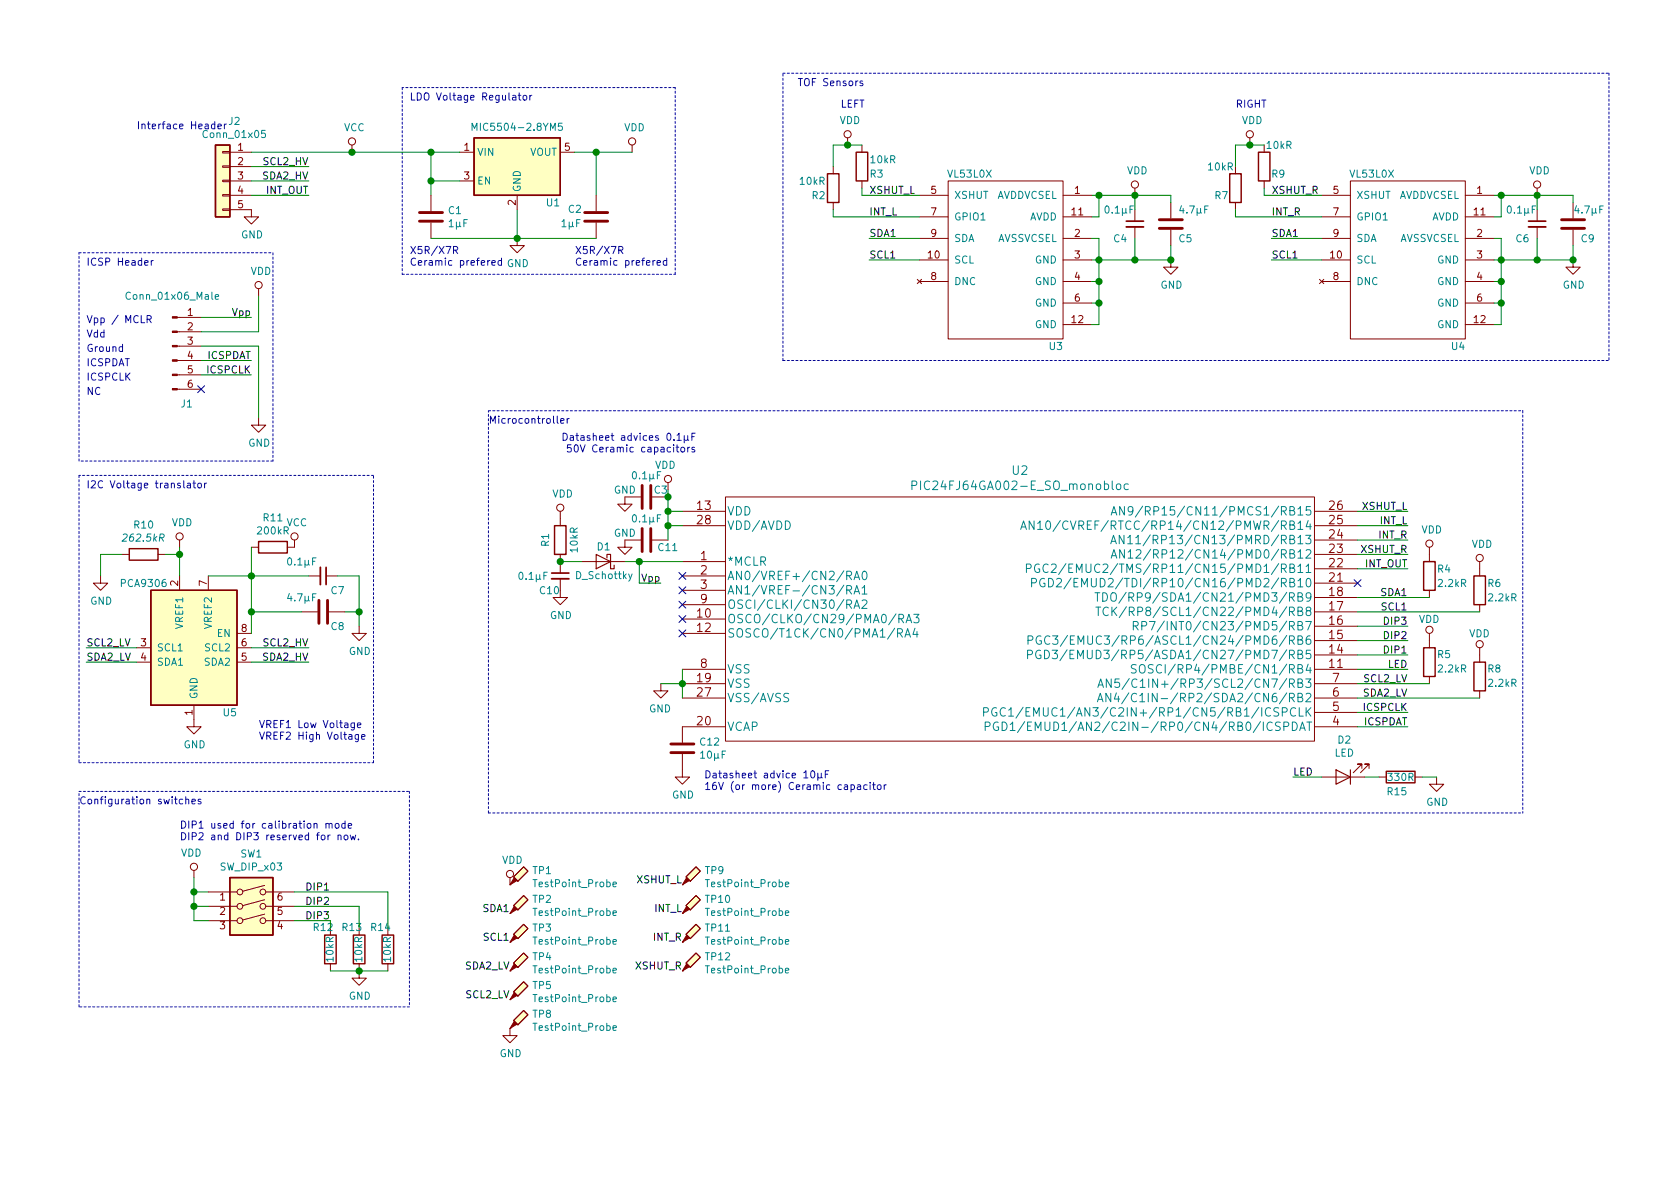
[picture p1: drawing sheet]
EESchema Schematic File Version 4
EELAYER 30 0
EELAYER END
$Descr A4 11693 8268
encoding utf-8
Sheet 1 1
Title "Frustrating Box - TOF Distance sensor"
Date "2019-12-04"
Rev "2.1"
Comp "Université de Liège"
Comment1 "Rev 1.1. Removing 3.3 / 5v jumpers.  Updating MCLR circuit to use shottky diode"
Comment2 "Rev 2.0 Replacing PIC16F by PIC24F16KL402"
Comment3 "Rev 2.1 Adding DIP, updating PIC layout, moving signals"
Comment4 ""
$EndDescr
$Comp
L distance_sensors:VL53L0X U3
U 1 1
P 7000 1600
F 0 "U3" H 7350 800 50  0000 C CNN
F 1 "VL53L0X" H 6750 2000 50  0000 C CNN
F 2 "footprints:VL53L0X" H 7000 1500 50  0001 C CNN
F 3 "" H 7000 1500 50  0001 C CNN
	1    7000 1600
	1    0    0    -1  
$EndComp
Text Label 9800 4150 2    50   ~ 0
SDA1
Text Label 9800 4250 2    50   ~ 0
SCL1
Text Label 9800 4850 2    50   ~ 0
SDA2_LV
$Comp
L Device:R R4
U 1 1
P 9950 4000
F 0 "R4" H 10000 4050 50  0000 L CNN
F 1 "2.2kR" H 10000 3950 50  0000 L CNN
F 2 "Resistors_SMD:R_1206_HandSoldering" V 9880 4000 50  0001 C CNN
F 3 "~" H 9950 4000 50  0001 C CNN
	1    9950 4000
	1    0    0    -1  
$EndComp
$Comp
L Device:R R6
U 1 1
P 10300 4100
F 0 "R6" H 10350 4150 50  0000 L CNN
F 1 "2.2kR" H 10350 4050 50  0000 L CNN
F 2 "Resistors_SMD:R_1206_HandSoldering" V 10230 4100 50  0001 C CNN
F 3 "~" H 10300 4100 50  0001 C CNN
	1    10300 4100
	1    0    0    -1  
$EndComp
$Comp
L Device:R R5
U 1 1
P 9950 4600
F 0 "R5" H 10000 4550 50  0000 L CNN
F 1 "2.2kR" H 10000 4650 50  0000 L CNN
F 2 "Resistors_SMD:R_1206_HandSoldering" V 9880 4600 50  0001 C CNN
F 3 "~" H 9950 4600 50  0001 C CNN
	1    9950 4600
	1    0    0    1   
$EndComp
$Comp
L Device:R R8
U 1 1
P 10300 4700
F 0 "R8" H 10350 4650 50  0000 L CNN
F 1 "2.2kR" H 10350 4750 50  0000 L CNN
F 2 "Resistors_SMD:R_1206_HandSoldering" V 10230 4700 50  0001 C CNN
F 3 "~" H 10300 4700 50  0001 C CNN
	1    10300 4700
	1    0    0    1   
$EndComp
Text Notes 5850 750  0    50   ~ 0
LEFT
Text Label 6050 1650 0    50   ~ 0
SDA1
Text Label 6050 1800 0    50   ~ 0
SCL1
Text Label 8850 1650 0    50   ~ 0
SDA1
Text Label 8850 1800 0    50   ~ 0
SCL1
$Comp
L power:VDD #PWR015
U 1 1
P 9950 3850
F 0 "#PWR015" H 9950 3700 50  0001 C CNN
F 1 "VDD" H 9967 4023 50  0000 C CNN
F 2 "" H 9950 3850 50  0001 C CNN
F 3 "" H 9950 3850 50  0001 C CNN
	1    9950 3850
	1    0    0    -1  
$EndComp
$Comp
L power:VDD #PWR017
U 1 1
P 10300 3950
F 0 "#PWR017" H 10300 3800 50  0001 C CNN
F 1 "VDD" H 10317 4123 50  0000 C CNN
F 2 "" H 10300 3950 50  0001 C CNN
F 3 "" H 10300 3950 50  0001 C CNN
	1    10300 3950
	1    0    0    -1  
$EndComp
$Comp
L power:VDD #PWR016
U 1 1
P 9950 4450
F 0 "#PWR016" H 9950 4300 50  0001 C CNN
F 1 "VDD" H 9950 4600 50  0000 C CNN
F 2 "" H 9950 4450 50  0001 C CNN
F 3 "" H 9950 4450 50  0001 C CNN
	1    9950 4450
	-1   0    0    -1  
$EndComp
$Comp
L power:VDD #PWR018
U 1 1
P 10300 4550
F 0 "#PWR018" H 10300 4400 50  0001 C CNN
F 1 "VDD" H 10300 4700 50  0000 C CNN
F 2 "" H 10300 4550 50  0001 C CNN
F 3 "" H 10300 4550 50  0001 C CNN
	1    10300 4550
	-1   0    0    -1  
$EndComp
Text Label 6050 1350 0    50   ~ 0
XSHUT_L
Text Label 8850 1350 0    50   ~ 0
XSHUT_R
Text Label 6050 1500 0    50   ~ 0
INT_L
Text Label 8850 1500 0    50   ~ 0
INT_R
Wire Wire Line
	8850 1800 9200 1800
Wire Wire Line
	8850 1650 9200 1650
Wire Wire Line
	6050 1800 6400 1800
Wire Wire Line
	6050 1650 6400 1650
$Comp
L power:GND #PWR010
U 1 1
P 4600 4750
F 0 "#PWR010" H 4600 4500 50  0001 C CNN
F 1 "GND" H 4605 4577 50  0000 C CNN
F 2 "" H 4600 4750 50  0001 C CNN
F 3 "" H 4600 4750 50  0001 C CNN
	1    4600 4750
	-1   0    0    -1  
$EndComp
Text Label 9800 3850 2    50   ~ 0
XSHUT_R
Text Label 9800 3750 2    50   ~ 0
INT_R
Text Label 9800 3550 2    50   ~ 0
XSHUT_L
Text Label 9800 3650 2    50   ~ 0
INT_L
$Comp
L Regulator_Linear:MIC5504-2.8YM5 U1
U 1 1
P 3600 1150
F 0 "U1" H 3850 900 50  0000 C CNN
F 1 "MIC5504-2.8YM5" H 3600 1426 50  0000 C CNN
F 2 "TO_SOT_Packages_SMD:SOT-23-5_HandSoldering" H 3600 750 50  0001 C CNN
F 3 "http://ww1.microchip.com/downloads/en/DeviceDoc/MIC550X.pdf" H 3350 1400 50  0001 C CNN
	1    3600 1150
	1    0    0    -1  
$EndComp
$Comp
L power:GND #PWR01
U 1 1
P 1750 1450
F 0 "#PWR01" H 1750 1200 50  0001 C CNN
F 1 "GND" H 1755 1277 50  0000 C CNN
F 2 "" H 1750 1450 50  0001 C CNN
F 3 "" H 1750 1450 50  0001 C CNN
	1    1750 1450
	1    0    0    -1  
$EndComp
$Comp
L power:GND #PWR07
U 1 1
P 3600 1650
F 0 "#PWR07" H 3600 1400 50  0001 C CNN
F 1 "GND" H 3605 1477 50  0000 C CNN
F 2 "" H 3600 1650 50  0001 C CNN
F 3 "" H 3600 1650 50  0001 C CNN
	1    3600 1650
	1    0    0    -1  
$EndComp
$Comp
L power:VDD #PWR09
U 1 1
P 4650 3400
F 0 "#PWR09" H 4650 3250 50  0001 C CNN
F 1 "VDD" H 4667 3573 50  0000 C CNN
F 2 "" H 4650 3400 50  0001 C CNN
F 3 "" H 4650 3400 50  0001 C CNN
	1    4650 3400
	-1   0    0    -1  
$EndComp
$Comp
L power:VDD #PWR08
U 1 1
P 4400 1050
F 0 "#PWR08" H 4400 900 50  0001 C CNN
F 1 "VDD" H 4417 1223 50  0000 C CNN
F 2 "" H 4400 1050 50  0001 C CNN
F 3 "" H 4400 1050 50  0001 C CNN
	1    4400 1050
	1    0    0    -1  
$EndComp
Wire Wire Line
	1750 1150 2150 1150
Wire Wire Line
	1750 1250 2150 1250
Text Label 2150 1150 2    50   ~ 0
SCL2_HV
Text Label 2150 1250 2    50   ~ 0
SDA2_HV
Wire Wire Line
	3200 1050 3000 1050
Wire Wire Line
	3000 1050 3000 1250
Wire Wire Line
	3000 1250 3200 1250
Wire Wire Line
	3000 1250 3000 1350
Connection ~ 3000 1250
$Comp
L Device:C C1
U 1 1
P 3000 1500
F 0 "C1" H 3115 1546 50  0000 L CNN
F 1 "1µF" H 3115 1455 50  0000 L CNN
F 2 "Capacitors_SMD:C_1206_HandSoldering" H 3038 1350 50  0001 C CNN
F 3 "~" H 3000 1500 50  0001 C CNN
	1    3000 1500
	1    0    0    -1  
$EndComp
Text Notes 2850 1850 0    50   ~ 0
X5R/X7R\nCeramic prefered
$Comp
L Device:C C2
U 1 1
P 4150 1500
F 0 "C2" H 4350 1450 50  0000 R CNN
F 1 "1µF" H 4400 1550 50  0000 R CNN
F 2 "Capacitors_SMD:C_1206_HandSoldering" H 4188 1350 50  0001 C CNN
F 3 "~" H 4150 1500 50  0001 C CNN
	1    4150 1500
	-1   0    0    1   
$EndComp
Text Notes 4000 1850 0    50   ~ 0
X5R/X7R\nCeramic prefered
Wire Wire Line
	4000 1050 4150 1050
Wire Wire Line
	4150 1050 4150 1350
Connection ~ 4150 1050
Wire Wire Line
	4150 1050 4400 1050
Wire Wire Line
	3000 1650 3600 1650
Connection ~ 3600 1650
Wire Wire Line
	3600 1650 4150 1650
Wire Wire Line
	3600 1450 3600 1650
Connection ~ 3000 1050
$Comp
L Interface:PCA9306 U5
U 1 1
P 1350 4500
F 0 "U5" H 1600 4050 50  0000 C CNN
F 1 "PCA9306" H 1000 4950 50  0000 C CNN
F 2 "Housings_SSOP:SSOP-8_2.95x2.8mm_Pitch0.65mm" H 950 4850 50  0001 C CNN
F 3 "http://www.ti.com/lit/ds/symlink/pca9306.pdf" H 1050 4950 50  0001 C CNN
	1    1350 4500
	1    0    0    -1  
$EndComp
Text Notes 1800 5150 0    50   ~ 0
VREF1 Low Voltage\nVREF2 High Voltage\n
Text Notes 5550 600  0    50   ~ 0
TOF Sensors
Text Notes 950  900  0    50   ~ 0
Interface Header
Text Notes 2850 700  0    50   ~ 0
LDO Voltage Regulator
Text Notes 600  3400 0    50   ~ 0
I2C Voltage translator
Wire Wire Line
	1750 4500 2150 4500
Wire Wire Line
	1750 4600 2150 4600
Text Label 2150 4500 2    50   ~ 0
SCL2_HV
Text Label 2150 4600 2    50   ~ 0
SDA2_HV
Wire Wire Line
	950  4500 600  4500
Wire Wire Line
	600  4600 950  4600
Text Label 600  4500 0    50   ~ 0
SCL2_LV
Text Label 600  4600 0    50   ~ 0
SDA2_LV
$Comp
L Device:R R11
U 1 1
P 1900 3800
F 0 "R11" V 1693 3800 50  0000 C CNN
F 1 "200kR" V 1784 3800 50  0000 C CNN
F 2 "Resistors_SMD:R_1206_HandSoldering" V 1830 3800 50  0001 C CNN
F 3 "~" H 1900 3800 50  0001 C CNN
	1    1900 3800
	0    1    1    0   
$EndComp
Wire Wire Line
	1450 4000 1750 4000
Wire Wire Line
	1750 4400 1750 4250
Connection ~ 1750 4000
$Comp
L power:VDD #PWR021
U 1 1
P 1250 3800
F 0 "#PWR021" H 1250 3650 50  0001 C CNN
F 1 "VDD" H 1268 3973 50  0000 C CNN
F 2 "" H 1250 3800 50  0001 C CNN
F 3 "" H 1250 3800 50  0001 C CNN
	1    1250 3800
	1    0    0    -1  
$EndComp
$Comp
L power:GND #PWR022
U 1 1
P 1350 5000
F 0 "#PWR022" H 1350 4750 50  0001 C CNN
F 1 "GND" H 1355 4827 50  0000 C CNN
F 2 "" H 1350 5000 50  0001 C CNN
F 3 "" H 1350 5000 50  0001 C CNN
	1    1350 5000
	1    0    0    -1  
$EndComp
Wire Wire Line
	1250 4000 1250 3850
Wire Wire Line
	1250 3850 1150 3850
Connection ~ 1250 3850
Wire Wire Line
	1250 3850 1250 3800
$Comp
L Device:R R10
U 1 1
P 1000 3850
F 0 "R10" V 793 3850 50  0000 C CNN
F 1 "262.5kR" V 884 3850 50  0000 C CIN
F 2 "Resistors_SMD:R_1206_HandSoldering" V 930 3850 50  0001 C CNN
F 3 "~" H 1000 3850 50  0001 C CNN
	1    1000 3850
	0    1    1    0   
$EndComp
Wire Wire Line
	850  3850 700  3850
Wire Wire Line
	700  3850 700  4000
$Comp
L power:GND #PWR020
U 1 1
P 700 4000
F 0 "#PWR020" H 700 3750 50  0001 C CNN
F 1 "GND" H 705 3827 50  0000 C CNN
F 2 "" H 700 4000 50  0001 C CNN
F 3 "" H 700 4000 50  0001 C CNN
	1    700  4000
	1    0    0    -1  
$EndComp
$Comp
L Device:C_Small C7
U 1 1
P 2250 4000
F 0 "C7" V 2350 4100 50  0000 C CNN
F 1 "0.1µF" V 2150 3850 50  0000 C CNN
F 2 "Capacitors_SMD:C_1206_HandSoldering" H 2250 4000 50  0001 C CNN
F 3 "~" H 2250 4000 50  0001 C CNN
	1    2250 4000
	0    1    1    0   
$EndComp
$Comp
L Device:C C8
U 1 1
P 2250 4250
F 0 "C8" V 2350 4350 50  0000 C CNN
F 1 "4.7µF" V 2150 4100 50  0000 C CNN
F 2 "Capacitors_SMD:C_1206_HandSoldering" H 2288 4100 50  0001 C CNN
F 3 "~" H 2250 4250 50  0001 C CNN
	1    2250 4250
	0    1    1    0   
$EndComp
Wire Wire Line
	1750 4000 1750 3800
Wire Wire Line
	1750 4000 2150 4000
Wire Wire Line
	2100 4250 1750 4250
Connection ~ 1750 4250
Wire Wire Line
	1750 4250 1750 4000
Wire Wire Line
	2350 4000 2500 4000
Wire Wire Line
	2500 4000 2500 4250
Wire Wire Line
	2500 4250 2400 4250
Wire Wire Line
	2500 4250 2500 4350
Connection ~ 2500 4250
$Comp
L power:GND #PWR026
U 1 1
P 2500 4350
F 0 "#PWR026" H 2500 4100 50  0001 C CNN
F 1 "GND" H 2505 4177 50  0000 C CNN
F 2 "" H 2500 4350 50  0001 C CNN
F 3 "" H 2500 4350 50  0001 C CNN
	1    2500 4350
	1    0    0    -1  
$EndComp
Wire Wire Line
	7600 1350 7650 1350
Connection ~ 7650 1350
Wire Wire Line
	7650 1950 7600 1950
$Comp
L Device:C C5
U 1 1
P 8150 1550
F 0 "C5" H 8200 1450 50  0000 L CNN
F 1 "4.7µF" H 8200 1650 50  0000 L CNN
F 2 "Capacitors_SMD:C_1206_HandSoldering" H 8188 1400 50  0001 C CNN
F 3 "~" H 8150 1550 50  0001 C CNN
	1    8150 1550
	1    0    0    -1  
$EndComp
$Comp
L Device:C_Small C4
U 1 1
P 7900 1550
F 0 "C4" H 7850 1450 50  0000 R CNN
F 1 "0.1µF" H 7900 1650 50  0000 R CNN
F 2 "Capacitors_SMD:C_1206_HandSoldering" H 7900 1550 50  0001 C CNN
F 3 "~" H 7900 1550 50  0001 C CNN
	1    7900 1550
	1    0    0    -1  
$EndComp
Wire Wire Line
	7650 1650 7650 1800
Wire Wire Line
	7600 1800 7650 1800
Connection ~ 7650 1800
Wire Wire Line
	7650 1800 7650 1950
Wire Wire Line
	7650 1950 7650 2100
Wire Wire Line
	7650 2100 7600 2100
Connection ~ 7650 1950
Wire Wire Line
	7650 2100 7650 2250
Wire Wire Line
	7650 2250 7600 2250
Connection ~ 7650 2100
Wire Wire Line
	7600 1650 7650 1650
Wire Wire Line
	7650 1800 7900 1800
Wire Wire Line
	7650 1500 7600 1500
Wire Wire Line
	7650 1350 7650 1500
Wire Wire Line
	8150 1700 8150 1800
Wire Wire Line
	8150 1400 8150 1350
Wire Wire Line
	7650 1350 7900 1350
Wire Wire Line
	7900 1450 7900 1350
Connection ~ 7900 1350
Wire Wire Line
	7900 1350 8150 1350
Wire Wire Line
	7900 1650 7900 1800
Connection ~ 7900 1800
Wire Wire Line
	7900 1800 8150 1800
$Comp
L power:GND #PWR014
U 1 1
P 8150 1800
F 0 "#PWR014" H 8150 1550 50  0001 C CNN
F 1 "GND" H 8155 1627 50  0000 C CNN
F 2 "" H 8150 1800 50  0001 C CNN
F 3 "" H 8150 1800 50  0001 C CNN
	1    8150 1800
	1    0    0    -1  
$EndComp
Connection ~ 8150 1800
$Comp
L distance_sensors:VL53L0X U4
U 1 1
P 9800 1600
F 0 "U4" H 10150 800 50  0000 C CNN
F 1 "VL53L0X" H 9550 2000 50  0000 C CNN
F 2 "footprints:VL53L0X" H 9800 1500 50  0001 C CNN
F 3 "" H 9800 1500 50  0001 C CNN
	1    9800 1600
	1    0    0    -1  
$EndComp
Text Notes 8600 750  0    50   ~ 0
RIGHT
Wire Wire Line
	10400 1350 10450 1350
Connection ~ 10450 1350
Wire Wire Line
	10450 1950 10400 1950
$Comp
L Device:C C9
U 1 1
P 10950 1550
F 0 "C9" H 11000 1450 50  0000 L CNN
F 1 "4.7µF" H 10950 1650 50  0000 L CNN
F 2 "Capacitors_SMD:C_1206_HandSoldering" H 10988 1400 50  0001 C CNN
F 3 "~" H 10950 1550 50  0001 C CNN
	1    10950 1550
	1    0    0    -1  
$EndComp
$Comp
L Device:C_Small C6
U 1 1
P 10700 1550
F 0 "C6" H 10650 1450 50  0000 R CNN
F 1 "0.1µF" H 10700 1650 50  0000 R CNN
F 2 "Capacitors_SMD:C_1206_HandSoldering" H 10700 1550 50  0001 C CNN
F 3 "~" H 10700 1550 50  0001 C CNN
	1    10700 1550
	1    0    0    -1  
$EndComp
Wire Wire Line
	10450 1650 10450 1800
Wire Wire Line
	10400 1800 10450 1800
Connection ~ 10450 1800
Wire Wire Line
	10450 1800 10450 1950
Wire Wire Line
	10450 1950 10450 2100
Wire Wire Line
	10450 2100 10400 2100
Connection ~ 10450 1950
Wire Wire Line
	10450 2100 10450 2250
Wire Wire Line
	10450 2250 10400 2250
Connection ~ 10450 2100
Wire Wire Line
	10400 1650 10450 1650
Wire Wire Line
	10450 1800 10700 1800
Wire Wire Line
	10450 1500 10400 1500
Wire Wire Line
	10450 1350 10450 1500
Wire Wire Line
	10950 1700 10950 1800
Wire Wire Line
	10950 1400 10950 1350
Wire Wire Line
	10450 1350 10700 1350
Wire Wire Line
	10700 1450 10700 1350
Connection ~ 10700 1350
Wire Wire Line
	10700 1350 10950 1350
Wire Wire Line
	10700 1650 10700 1800
Connection ~ 10700 1800
Wire Wire Line
	10700 1800 10950 1800
$Comp
L power:GND #PWR025
U 1 1
P 10950 1800
F 0 "#PWR025" H 10950 1550 50  0001 C CNN
F 1 "GND" H 10955 1627 50  0000 C CNN
F 2 "" H 10950 1800 50  0001 C CNN
F 3 "" H 10950 1800 50  0001 C CNN
	1    10950 1800
	1    0    0    -1  
$EndComp
Connection ~ 10950 1800
$Comp
L power:VDD #PWR013
U 1 1
P 7900 1350
F 0 "#PWR013" H 7900 1200 50  0001 C CNN
F 1 "VDD" H 7917 1523 50  0000 C CNN
F 2 "" H 7900 1350 50  0001 C CNN
F 3 "" H 7900 1350 50  0001 C CNN
	1    7900 1350
	1    0    0    -1  
$EndComp
$Comp
L power:VDD #PWR024
U 1 1
P 10700 1350
F 0 "#PWR024" H 10700 1200 50  0001 C CNN
F 1 "VDD" H 10717 1523 50  0000 C CNN
F 2 "" H 10700 1350 50  0001 C CNN
F 3 "" H 10700 1350 50  0001 C CNN
	1    10700 1350
	1    0    0    -1  
$EndComp
$Comp
L Device:R R3
U 1 1
P 6000 1150
F 0 "R3" H 6050 1100 50  0000 L CNN
F 1 "10kR" H 6050 1200 50  0000 L CNN
F 2 "Resistors_SMD:R_1206_HandSoldering" V 5930 1150 50  0001 C CNN
F 3 "~" H 6000 1150 50  0001 C CNN
	1    6000 1150
	1    0    0    -1  
$EndComp
$Comp
L Device:R R2
U 1 1
P 5800 1300
F 0 "R2" H 5750 1250 50  0000 R CNN
F 1 "10kR" H 5750 1350 50  0000 R CNN
F 2 "Resistors_SMD:R_1206_HandSoldering" V 5730 1300 50  0001 C CNN
F 3 "~" H 5800 1300 50  0001 C CNN
	1    5800 1300
	1    0    0    -1  
$EndComp
$Comp
L power:VDD #PWR011
U 1 1
P 5900 1000
F 0 "#PWR011" H 5900 850 50  0001 C CNN
F 1 "VDD" H 5917 1173 50  0000 C CNN
F 2 "" H 5900 1000 50  0001 C CNN
F 3 "" H 5900 1000 50  0001 C CNN
	1    5900 1000
	1    0    0    -1  
$EndComp
$Comp
L Device:R R9
U 1 1
P 8800 1150
F 0 "R9" H 8950 1100 50  0000 R CNN
F 1 "10kR" H 9000 1300 50  0000 R CNN
F 2 "Resistors_SMD:R_1206_HandSoldering" V 8730 1150 50  0001 C CNN
F 3 "~" H 8800 1150 50  0001 C CNN
	1    8800 1150
	1    0    0    -1  
$EndComp
$Comp
L Device:R R7
U 1 1
P 8600 1300
F 0 "R7" H 8450 1250 50  0000 L CNN
F 1 "10kR" H 8400 1450 50  0000 L CNN
F 2 "Resistors_SMD:R_1206_HandSoldering" V 8530 1300 50  0001 C CNN
F 3 "~" H 8600 1300 50  0001 C CNN
	1    8600 1300
	1    0    0    -1  
$EndComp
Wire Wire Line
	8600 1150 8600 1000
Wire Wire Line
	8600 1000 8700 1000
Connection ~ 8700 1000
Wire Wire Line
	8700 1000 8800 1000
$Comp
L power:VDD #PWR019
U 1 1
P 8700 1000
F 0 "#PWR019" H 8700 850 50  0001 C CNN
F 1 "VDD" H 8717 1173 50  0000 C CNN
F 2 "" H 8700 1000 50  0001 C CNN
F 3 "" H 8700 1000 50  0001 C CNN
	1    8700 1000
	1    0    0    -1  
$EndComp
$Comp
L Device:C C3
U 1 1
P 4500 3450
F 0 "C3" V 4450 3350 50  0000 C CNN
F 1 "0.1µF" V 4350 3450 50  0000 C CNN
F 2 "Capacitors_SMD:C_1206_HandSoldering" H 4538 3300 50  0001 C CNN
F 3 "~" H 4500 3450 50  0001 C CNN
	1    4500 3450
	0    -1   1    0   
$EndComp
$Comp
L power:GND #PWR012
U 1 1
P 4350 3450
F 0 "#PWR012" H 4350 3200 50  0001 C CNN
F 1 "GND" H 4350 3500 50  0000 C CNN
F 2 "" H 4350 3450 50  0001 C CNN
F 3 "" H 4350 3450 50  0001 C CNN
	1    4350 3450
	-1   0    0    -1  
$EndComp
Wire Wire Line
	5800 1500 5800 1450
Wire Wire Line
	6000 1350 6000 1300
Wire Wire Line
	5800 1150 5800 1000
Wire Wire Line
	5800 1000 5900 1000
Connection ~ 5900 1000
Wire Wire Line
	5900 1000 6000 1000
Wire Wire Line
	5800 1500 6400 1500
Wire Wire Line
	6000 1350 6400 1350
Wire Wire Line
	8800 1350 8800 1300
Wire Wire Line
	8800 1350 9200 1350
Wire Wire Line
	8600 1450 8600 1500
Wire Wire Line
	8600 1500 9200 1500
Wire Notes Line
	5450 2500 11200 2500
Wire Wire Line
	9450 3650 9800 3650
$Comp
L Connector:Conn_01x06_Male J1
U 1 1
P 1200 2400
F 0 "J1" H 1300 2000 50  0000 C CNN
F 1 "Conn_01x06_Male" H 1200 2750 50  0000 C CNN
F 2 "footprints:Conn_01x06_2.54mm_Horizontal_SMD_Handsoldered" H 1200 2400 50  0001 C CNN
F 3 "~" H 1200 2400 50  0001 C CNN
	1    1200 2400
	1    0    0    -1  
$EndComp
Text Notes 600  2250 0    50   ~ 0
Vpp / MCLR
Text Notes 600  2350 0    50   ~ 0
Vdd
Text Notes 600  2450 0    50   ~ 0
Ground
Text Notes 600  2550 0    50   ~ 0
ICSPDAT
Text Notes 600  2650 0    50   ~ 0
ICSPCLK
Text Notes 600  2750 0    50   ~ 0
NC
Wire Wire Line
	1400 2300 1800 2300
Wire Wire Line
	1800 2300 1800 2050
$Comp
L power:VDD #PWR02
U 1 1
P 1800 2050
F 0 "#PWR02" H 1800 1900 50  0001 C CNN
F 1 "VDD" H 1817 2223 50  0000 C CNN
F 2 "" H 1800 2050 50  0001 C CNN
F 3 "" H 1800 2050 50  0001 C CNN
	1    1800 2050
	1    0    0    -1  
$EndComp
Wire Wire Line
	1400 2400 1800 2400
Wire Wire Line
	1800 2400 1800 2900
$Comp
L power:GND #PWR03
U 1 1
P 1800 2900
F 0 "#PWR03" H 1800 2650 50  0001 C CNN
F 1 "GND" H 1805 2727 50  0000 C CNN
F 2 "" H 1800 2900 50  0001 C CNN
F 3 "" H 1800 2900 50  0001 C CNN
	1    1800 2900
	1    0    0    -1  
$EndComp
Wire Wire Line
	1400 2500 1750 2500
Wire Wire Line
	1400 2600 1750 2600
NoConn ~ 1400 2700
Text Label 1750 2500 2    50   ~ 0
ICSPDAT
Text Label 1750 2600 2    50   ~ 0
ICSPCLK
Text Label 9800 5050 2    50   ~ 0
ICSPDAT
Text Label 9800 4950 2    50   ~ 0
ICSPCLK
Wire Notes Line
	1900 1750 1900 3200
Wire Notes Line
	1900 3200 550  3200
Wire Notes Line
	550  3200 550  1750
Wire Notes Line
	550  1750 1900 1750
Text Notes 600  1850 0    50   ~ 0
ICSP Header
Wire Notes Line
	2800 600  2800 1900
Wire Notes Line
	2800 1900 4700 1900
Wire Notes Line
	4700 1900 4700 600 
Wire Notes Line
	4700 600  2800 600 
Wire Notes Line
	550  3300 550  5300
Wire Notes Line
	550  5300 2600 5300
Wire Notes Line
	2600 5300 2600 3300
Wire Notes Line
	2600 3300 550  3300
$Comp
L power:VCC #PWR0102
U 1 1
P 2050 3800
F 0 "#PWR0102" H 2050 3650 50  0001 C CNN
F 1 "VCC" H 2067 3973 50  0000 C CNN
F 2 "" H 2050 3800 50  0001 C CNN
F 3 "" H 2050 3800 50  0001 C CNN
	1    2050 3800
	1    0    0    -1  
$EndComp
Wire Wire Line
	9800 5050 9450 5050
Wire Wire Line
	9800 4950 9450 4950
$Comp
L power:VCC #PWR0101
U 1 1
P 2450 1050
F 0 "#PWR0101" H 2450 900 50  0001 C CNN
F 1 "VCC" H 2467 1223 50  0000 C CNN
F 2 "" H 2450 1050 50  0001 C CNN
F 3 "" H 2450 1050 50  0001 C CNN
	1    2450 1050
	1    0    0    -1  
$EndComp
Wire Wire Line
	2450 1050 3000 1050
Wire Notes Line
	5450 2500 5450 500 
$Comp
L Device:C C11
U 1 1
P 4500 3750
F 0 "C11" V 4550 3600 50  0000 C CNN
F 1 "0.1µF" V 4350 3750 50  0000 C CNN
F 2 "Capacitors_SMD:C_1206_HandSoldering" H 4538 3600 50  0001 C CNN
F 3 "~" H 4500 3750 50  0001 C CNN
	1    4500 3750
	0    -1   1    0   
$EndComp
$Comp
L power:GND #PWR05
U 1 1
P 4350 3750
F 0 "#PWR05" H 4350 3500 50  0001 C CNN
F 1 "GND" H 4350 3800 50  0000 C CNN
F 2 "" H 4350 3750 50  0001 C CNN
F 3 "" H 4350 3750 50  0001 C CNN
	1    4350 3750
	-1   0    0    -1  
$EndComp
Wire Wire Line
	4650 3400 4650 3450
Wire Wire Line
	9800 3850 9450 3850
Text Label 1750 2200 2    50   ~ 0
Vpp
Wire Wire Line
	1750 2200 1400 2200
Wire Wire Line
	9950 4750 9450 4750
Text Label 9800 4750 2    50   ~ 0
SCL2_LV
Wire Wire Line
	9450 3750 9800 3750
Connection ~ 4650 3450
NoConn ~ 4750 4200
NoConn ~ 4750 4300
NoConn ~ 19650 2850
Wire Wire Line
	9450 4850 10300 4850
Wire Wire Line
	9450 3550 9800 3550
Text Notes 4850 3150 2    50   ~ 0
Datasheet advices 0.1µF\n50V Ceramic capacitors
$Comp
L Device:C C12
U 1 1
P 4750 5200
F 0 "C12" H 4865 5246 50  0000 L CNN
F 1 "10µF" H 4865 5155 50  0000 L CNN
F 2 "Capacitors_SMD:C_1206_HandSoldering" H 4788 5050 50  0001 C CNN
F 3 "~" H 4750 5200 50  0001 C CNN
	1    4750 5200
	1    0    0    -1  
$EndComp
Text Notes 4900 5500 0    50   ~ 0
Datasheet advice 10µF\n16V (or more) Ceramic capacitor\n
$Comp
L power:GND #PWR06
U 1 1
P 4750 5350
F 0 "#PWR06" H 4750 5100 50  0001 C CNN
F 1 "GND" H 4755 5177 50  0000 C CNN
F 2 "" H 4750 5350 50  0001 C CNN
F 3 "" H 4750 5350 50  0001 C CNN
	1    4750 5350
	1    0    0    -1  
$EndComp
Wire Wire Line
	1750 1050 2450 1050
Connection ~ 2450 1050
NoConn ~ 4750 4400
Wire Notes Line
	5450 500  11200 500 
Wire Notes Line
	11200 500  11200 2500
$Comp
L Switch:SW_DIP_x03 SW1
U 1 1
P 1750 6400
F 0 "SW1" H 1750 6867 50  0000 C CNN
F 1 "SW_DIP_x03" H 1750 6776 50  0000 C CNN
F 2 "footprints:DIP_Switch_CTS_219_Series_Gull_Wing_HandSoldered" H 1750 6400 50  0001 C CNN
F 3 "~" H 1750 6400 50  0001 C CNN
	1    1750 6400
	1    0    0    -1  
$EndComp
Text Notes 1250 5850 0    50   ~ 0
DIP1 used for calibration mode\nDIP2 and DIP3 reserved for now.
Wire Wire Line
	1450 6200 1350 6200
Wire Wire Line
	1350 6200 1350 6300
Wire Wire Line
	1350 6300 1450 6300
Wire Wire Line
	1350 6300 1350 6400
Wire Wire Line
	1350 6400 1450 6400
Connection ~ 1350 6300
$Comp
L power:VDD #PWR023
U 1 1
P 1350 6100
F 0 "#PWR023" H 1350 5950 50  0001 C CNN
F 1 "VDD" H 1367 6273 50  0000 C CNN
F 2 "" H 1350 6100 50  0001 C CNN
F 3 "" H 1350 6100 50  0001 C CNN
	1    1350 6100
	-1   0    0    -1  
$EndComp
Wire Wire Line
	1350 6100 1350 6200
Connection ~ 1350 6200
Wire Wire Line
	2050 6200 2700 6200
Text Label 2300 6200 2    50   ~ 0
DIP1
Text Label 2300 6300 2    50   ~ 0
DIP2
Text Label 2300 6400 2    50   ~ 0
DIP3
Wire Wire Line
	2300 6400 2050 6400
Wire Wire Line
	2050 6300 2500 6300
$Comp
L Device:R R13
U 1 1
P 2500 6600
F 0 "R13" H 2550 6450 50  0000 C CNN
F 1 "10kR" V 2500 6600 50  0000 C CNN
F 2 "Resistors_SMD:R_1206_HandSoldering" V 2430 6600 50  0001 C CNN
F 3 "~" H 2500 6600 50  0001 C CNN
	1    2500 6600
	-1   0    0    1   
$EndComp
$Comp
L Device:R R14
U 1 1
P 2700 6600
F 0 "R14" H 2750 6450 50  0000 C CNN
F 1 "10kR" V 2700 6600 50  0000 C CNN
F 2 "Resistors_SMD:R_1206_HandSoldering" V 2630 6600 50  0001 C CNN
F 3 "~" H 2700 6600 50  0001 C CNN
	1    2700 6600
	-1   0    0    1   
$EndComp
$Comp
L Device:R R12
U 1 1
P 2300 6600
F 0 "R12" H 2350 6450 50  0000 C CNN
F 1 "10kR" V 2300 6600 50  0000 C CNN
F 2 "Resistors_SMD:R_1206_HandSoldering" V 2230 6600 50  0001 C CNN
F 3 "~" H 2300 6600 50  0001 C CNN
	1    2300 6600
	-1   0    0    1   
$EndComp
Wire Wire Line
	2700 6450 2700 6200
Wire Wire Line
	2500 6300 2500 6450
Wire Wire Line
	2300 6450 2300 6400
$Comp
L power:GND #PWR027
U 1 1
P 2500 6750
F 0 "#PWR027" H 2500 6500 50  0001 C CNN
F 1 "GND" H 2505 6577 50  0000 C CNN
F 2 "" H 2500 6750 50  0001 C CNN
F 3 "" H 2500 6750 50  0001 C CNN
	1    2500 6750
	1    0    0    -1  
$EndComp
Wire Wire Line
	2700 6750 2500 6750
Connection ~ 2500 6750
Wire Wire Line
	2500 6750 2300 6750
Wire Wire Line
	4750 4650 4750 4750
Text Label 4600 4050 2    50   ~ 0
Vpp
$Comp
L Device:D_Schottky D1
U 1 1
P 4200 3900
F 0 "D1" H 4250 3800 50  0000 R CNN
F 1 "D_Schottky" H 4400 4000 50  0000 R CNN
F 2 "Diodes_SMD:D_1206" H 4200 3900 50  0001 C CNN
F 3 "~" H 4200 3900 50  0001 C CNN
	1    4200 3900
	-1   0    0    1   
$EndComp
$Comp
L power:GND #PWR0103
U 1 1
P 3900 4100
F 0 "#PWR0103" H 3900 3850 50  0001 C CNN
F 1 "GND" H 3905 3927 50  0000 C CNN
F 2 "" H 3900 4100 50  0001 C CNN
F 3 "" H 3900 4100 50  0001 C CNN
	1    3900 4100
	1    0    0    -1  
$EndComp
$Comp
L Device:C_Small C10
U 1 1
P 3900 4000
F 0 "C10" H 3750 3900 50  0000 L CNN
F 1 "0.1µF" H 3600 4000 50  0000 L CNN
F 2 "Capacitors_SMD:C_1206_HandSoldering" H 3900 4000 50  0001 C CNN
F 3 "~" H 3900 4000 50  0001 C CNN
	1    3900 4000
	1    0    0    -1  
$EndComp
$Comp
L power:VDD #PWR04
U 1 1
P 3900 3600
F 0 "#PWR04" H 3900 3450 50  0001 C CNN
F 1 "VDD" H 3917 3773 50  0000 C CNN
F 2 "" H 3900 3600 50  0001 C CNN
F 3 "" H 3900 3600 50  0001 C CNN
	1    3900 3600
	1    0    0    -1  
$EndComp
$Comp
L Device:R R1
U 1 1
P 3900 3750
F 0 "R1" V 4000 3750 50  0000 C CNN
F 1 "10kR" V 3800 3750 50  0000 C CNN
F 2 "Resistors_SMD:R_1206_HandSoldering" V 3830 3750 50  0001 C CNN
F 3 "~" H 3900 3750 50  0001 C CNN
	1    3900 3750
	-1   0    0    1   
$EndComp
Wire Wire Line
	4050 3900 3900 3900
Connection ~ 3900 3900
Wire Wire Line
	4650 3450 4650 3550
Wire Wire Line
	4350 3900 4450 3900
Wire Wire Line
	4750 3650 4650 3650
Connection ~ 4650 3650
Wire Wire Line
	4650 3650 4650 3750
Wire Wire Line
	4750 3550 4650 3550
Connection ~ 4650 3550
Wire Wire Line
	4650 3550 4650 3650
NoConn ~ 4750 4000
NoConn ~ 4750 4100
Connection ~ 4750 4750
Wire Wire Line
	4750 4750 4750 4850
Wire Wire Line
	4750 4750 4600 4750
Wire Wire Line
	9450 4150 9950 4150
Wire Wire Line
	9450 4250 10300 4250
Wire Wire Line
	9450 4550 9800 4550
Wire Wire Line
	9800 4450 9450 4450
Wire Wire Line
	9450 4350 9800 4350
Text Label 9800 4550 2    50   ~ 0
DIP1
Text Label 9800 4450 2    50   ~ 0
DIP2
Text Label 9800 4350 2    50   ~ 0
DIP3
NoConn ~ 9450 4050
Wire Notes Line
	3400 5650 3400 2850
Wire Notes Line
	3400 2850 10600 2850
Wire Notes Line
	10600 2850 10600 5650
Wire Notes Line
	3400 5650 10600 5650
Text Notes 3400 2950 0    50   ~ 0
Microcontroller
Wire Notes Line
	2850 5500 2850 7000
Wire Notes Line
	2850 7000 550  7000
Wire Notes Line
	550  7000 550  5500
Wire Notes Line
	550  5500 2850 5500
Text Notes 550  5600 0    50   ~ 0
Configuration switches
$Comp
L PIC24FJ64GA702:PIC24FJ64GA002-E_SO_monobloc U2
U 1 1
P 5050 3450
F 0 "U2" H 7100 3637 60  0000 C CNN
F 1 "PIC24FJ64GA002-E_SO_monobloc" H 7100 3531 60  0000 C CNN
F 2 "footprints:PIC24FJ64GA002-E&slash_SO" H 5350 2050 60  0001 C CNN
F 3 "" H 5550 2700 60  0000 C CNN
	1    5050 3450
	1    0    0    -1  
$EndComp
Wire Wire Line
	9450 3950 9800 3950
Text Label 9800 3950 2    50   ~ 0
INT_OUT
$Comp
L Connector_Generic:Conn_01x05 J2
U 1 1
P 1550 1250
F 0 "J2" H 1468 1667 50  0000 C CNN
F 1 "Conn_01x05" H 1468 1576 50  0000 C CNN
F 2 "footprints:SolderWirePad_01x05_2-5mmDrill_HandSoldering" H 1550 1250 50  0001 C CNN
F 3 "~" H 1550 1250 50  0001 C CNN
	1    1550 1250
	-1   0    0    -1  
$EndComp
Wire Wire Line
	1750 1350 2150 1350
Text Label 2150 1350 2    50   ~ 0
INT_OUT
Wire Wire Line
	9450 4650 9800 4650
Text Label 9800 4650 2    50   ~ 0
LED
Text Label 9000 5400 0    50   ~ 0
LED
Wire Wire Line
	9000 5400 9200 5400
$Comp
L Device:LED D2
U 1 1
P 9350 5400
F 0 "D2" H 9342 5145 50  0000 C CNN
F 1 "LED" H 9342 5236 50  0000 C CNN
F 2 "LEDs:LED_1206_HandSoldering" H 9350 5400 50  0001 C CNN
F 3 "~" H 9350 5400 50  0001 C CNN
	1    9350 5400
	-1   0    0    1   
$EndComp
Wire Wire Line
	9500 5400 9600 5400
$Comp
L Device:R R15
U 1 1
P 9750 5400
F 0 "R15" V 9850 5350 50  0000 L CNN
F 1 "330R" V 9750 5300 50  0000 L CNN
F 2 "Resistors_SMD:R_1206_HandSoldering" V 9680 5400 50  0001 C CNN
F 3 "~" H 9750 5400 50  0001 C CNN
	1    9750 5400
	0    -1   1    0   
$EndComp
Wire Wire Line
	9900 5400 10000 5400
$Comp
L power:GND #PWR028
U 1 1
P 10000 5400
F 0 "#PWR028" H 10000 5150 50  0001 C CNN
F 1 "GND" H 10005 5227 50  0000 C CNN
F 2 "" H 10000 5400 50  0001 C CNN
F 3 "" H 10000 5400 50  0001 C CNN
	1    10000 5400
	1    0    0    -1  
$EndComp
$Comp
L Connector:TestPoint_Probe TP1
U 1 1
P 3550 6150
F 0 "TP1" H 3703 6251 50  0000 L CNN
F 1 "TestPoint_Probe" H 3703 6160 50  0000 L CNN
F 2 "Measurement_Points:Measurement_Point_Round-SMD-Pad_Small" H 3750 6150 50  0001 C CNN
F 3 "~" H 3750 6150 50  0001 C CNN
	1    3550 6150
	1    0    0    -1  
$EndComp
Text Label 3550 6350 2    50   ~ 0
SDA1
Text Label 3550 6550 2    50   ~ 0
SCL1
Text Label 3550 6750 2    50   ~ 0
SDA2_LV
Text Label 3550 6950 2    50   ~ 0
SCL2_LV
$Comp
L power:GND #PWR030
U 1 1
P 3550 7150
F 0 "#PWR030" H 3550 6900 50  0001 C CNN
F 1 "GND" H 3555 6977 50  0000 C CNN
F 2 "" H 3550 7150 50  0001 C CNN
F 3 "" H 3550 7150 50  0001 C CNN
	1    3550 7150
	1    0    0    -1  
$EndComp
$Comp
L Connector:TestPoint_Probe TP2
U 1 1
P 3550 6350
F 0 "TP2" H 3703 6451 50  0000 L CNN
F 1 "TestPoint_Probe" H 3703 6360 50  0000 L CNN
F 2 "Measurement_Points:Test_Point_Keystone_5010-5014_Multipurpose" H 3750 6350 50  0001 C CNN
F 3 "~" H 3750 6350 50  0001 C CNN
	1    3550 6350
	1    0    0    -1  
$EndComp
$Comp
L Connector:TestPoint_Probe TP3
U 1 1
P 3550 6550
F 0 "TP3" H 3703 6651 50  0000 L CNN
F 1 "TestPoint_Probe" H 3703 6560 50  0000 L CNN
F 2 "Measurement_Points:Test_Point_Keystone_5010-5014_Multipurpose" H 3750 6550 50  0001 C CNN
F 3 "~" H 3750 6550 50  0001 C CNN
	1    3550 6550
	1    0    0    -1  
$EndComp
$Comp
L Connector:TestPoint_Probe TP4
U 1 1
P 3550 6750
F 0 "TP4" H 3703 6851 50  0000 L CNN
F 1 "TestPoint_Probe" H 3703 6760 50  0000 L CNN
F 2 "Measurement_Points:Test_Point_Keystone_5010-5014_Multipurpose" H 3750 6750 50  0001 C CNN
F 3 "~" H 3750 6750 50  0001 C CNN
	1    3550 6750
	1    0    0    -1  
$EndComp
$Comp
L Connector:TestPoint_Probe TP5
U 1 1
P 3550 6950
F 0 "TP5" H 3703 7051 50  0000 L CNN
F 1 "TestPoint_Probe" H 3703 6960 50  0000 L CNN
F 2 "Measurement_Points:Test_Point_Keystone_5010-5014_Multipurpose" H 3750 6950 50  0001 C CNN
F 3 "~" H 3750 6950 50  0001 C CNN
	1    3550 6950
	1    0    0    -1  
$EndComp
$Comp
L Connector:TestPoint_Probe TP8
U 1 1
P 3550 7150
F 0 "TP8" H 3703 7251 50  0000 L CNN
F 1 "TestPoint_Probe" H 3703 7160 50  0000 L CNN
F 2 "Measurement_Points:Measurement_Point_Round-SMD-Pad_Small" H 3750 7150 50  0001 C CNN
F 3 "~" H 3750 7150 50  0001 C CNN
	1    3550 7150
	1    0    0    -1  
$EndComp
Text Label 4750 6750 2    50   ~ 0
XSHUT_R
Text Label 4750 6550 2    50   ~ 0
INT_R
Text Label 4750 6150 2    50   ~ 0
XSHUT_L
Text Label 4750 6350 2    50   ~ 0
INT_L
$Comp
L Connector:TestPoint_Probe TP9
U 1 1
P 4750 6150
F 0 "TP9" H 4903 6251 50  0000 L CNN
F 1 "TestPoint_Probe" H 4903 6160 50  0000 L CNN
F 2 "Measurement_Points:Test_Point_Keystone_5010-5014_Multipurpose" H 4950 6150 50  0001 C CNN
F 3 "~" H 4950 6150 50  0001 C CNN
	1    4750 6150
	1    0    0    -1  
$EndComp
$Comp
L Connector:TestPoint_Probe TP10
U 1 1
P 4750 6350
F 0 "TP10" H 4903 6451 50  0000 L CNN
F 1 "TestPoint_Probe" H 4903 6360 50  0000 L CNN
F 2 "Measurement_Points:Test_Point_Keystone_5010-5014_Multipurpose" H 4950 6350 50  0001 C CNN
F 3 "~" H 4950 6350 50  0001 C CNN
	1    4750 6350
	1    0    0    -1  
$EndComp
$Comp
L Connector:TestPoint_Probe TP11
U 1 1
P 4750 6550
F 0 "TP11" H 4903 6651 50  0000 L CNN
F 1 "TestPoint_Probe" H 4903 6560 50  0000 L CNN
F 2 "Measurement_Points:Test_Point_Keystone_5010-5014_Multipurpose" H 4950 6550 50  0001 C CNN
F 3 "~" H 4950 6550 50  0001 C CNN
	1    4750 6550
	1    0    0    -1  
$EndComp
$Comp
L Connector:TestPoint_Probe TP12
U 1 1
P 4750 6750
F 0 "TP12" H 4903 6851 50  0000 L CNN
F 1 "TestPoint_Probe" H 4903 6760 50  0000 L CNN
F 2 "Measurement_Points:Test_Point_Keystone_5010-5014_Multipurpose" H 4950 6750 50  0001 C CNN
F 3 "~" H 4950 6750 50  0001 C CNN
	1    4750 6750
	1    0    0    -1  
$EndComp
Wire Wire Line
	4450 4050 4450 3900
Wire Wire Line
	4450 4050 4600 4050
Connection ~ 4450 3900
Wire Wire Line
	4450 3900 4750 3900
$Comp
L power:VDD #PWR?
U 1 1
P 3550 6150
F 0 "#PWR?" H 3550 6000 50  0001 C CNN
F 1 "VDD" H 3567 6323 50  0000 C CNN
F 2 "" H 3550 6150 50  0001 C CNN
F 3 "" H 3550 6150 50  0001 C CNN
	1    3550 6150
	1    0    0    -1  
$EndComp
$EndSCHEMATC
